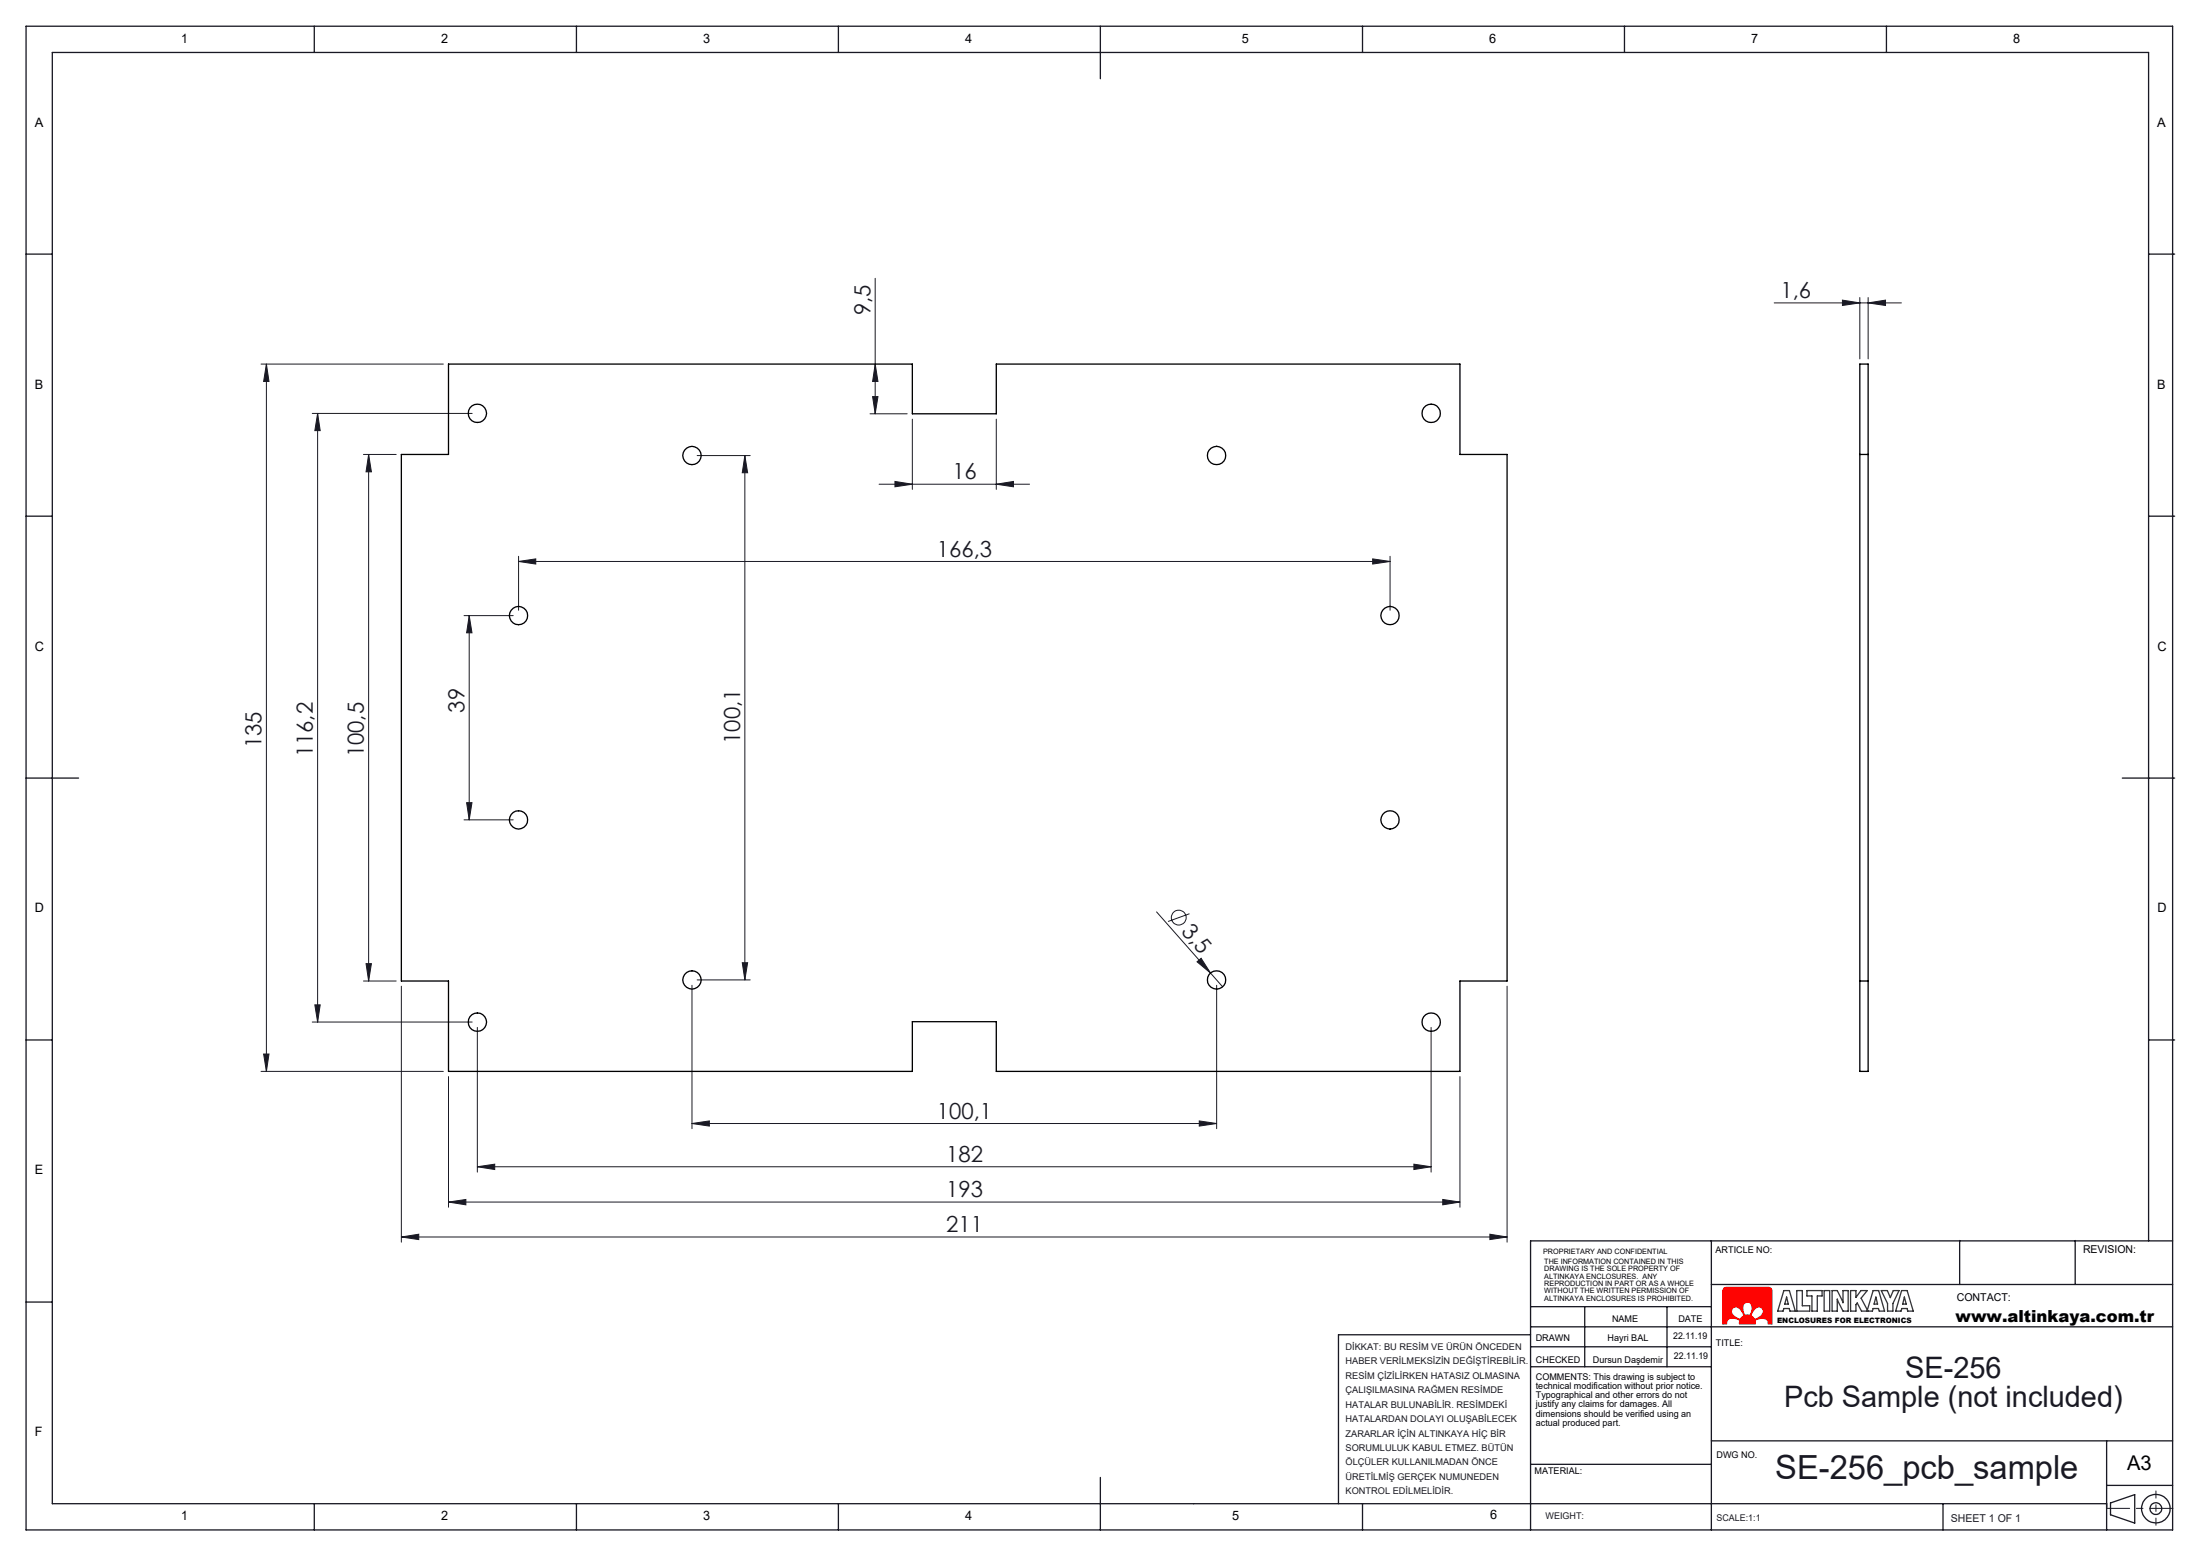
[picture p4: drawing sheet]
<svg xmlns="http://www.w3.org/2000/svg" width="420mm" height="297mm" viewBox="0 0 420 297" stroke-linecap="round" stroke-linejoin="round" font-family="sans-serif">
<path d="M329 245.8l.4-.1h8.1l.5 .2 .1 .4v6.4h-.7l-.1-.6a1.82 1.82 0 0 0-2.4-.1l.1 .7h-3.1l.1-.7a2.18 2.18 0 0 0-2.3-.1l-.2 .8h-.7v-6.4zM330.6 249.7l.4-.2a1.79 1.79 0 0 1 1.7 1.6l-.6 .7a2.35 2.35 0 0 1-1.7-1.5zM332.8 248.8l.6-.3 .5 .1a1.76 1.76 0 0 1 0 2.4h-.9a2.18 2.18 0 0 1-.2-2.2zM334.8 249.9l.9-.5 .5 .3 .3 .4a1.79 1.79 0 0 1-1.7 1.7l-.6-.7 .2-.6z" fill="none" stroke="#e13800" stroke-width=".19"/>
<g fill="none" stroke="#191924" stroke-width=".25">
<path d="M5 5h409.6v287h-409.6zM60 5v5M110 5v5M160 5v5M210 5v10M260 5v5M310 5v5M360 5v5M5 48.5h5M410 48.5h5M5 98.5h5M410 98.5h5"/>
<path d="M5 148.5h10M405 148.5h10M5 198.5h5M410 198.5h5M326.6 236.9v55.1M373.9 236.8v8.4M396 236.8v8.4M410 236.9v-226.9h-400v277h392M414.6 236.9h-122.5v55.1M5 248.5h5M292.1 254.8h-36.7v32.2M292.1 249.4h34.5"/>
<path d="M292.1 253.3h122.5M292.1 257.1h34.5M302.4 249.4v11.5M318.1 249.4v11.5M326.6 245.2h88M292.1 260.9h34.5M292.1 279.5h34.5M326.6 275h88M402 275v17M60 287v5M110 287v5M160 287v5"/>
<path d="M210 282v10M260 287v5M370.8 287v5M402 283.5h12.6"/>
</g>
<path d="M334.7 250a.98 .98 0 0 1 .9-.6 .98 .98 0 0 1 .9 .6 1.68 1.68 0 0 1-1.7 1.7l-.3-.3a.51 .51 0 0 1-.1-.9zM330.6 249.7a1.15 1.15 0 0 1 1.8 .6l.1 .2a.56 .56 0 0 1 .2 .5 .56 .56 0 0 1-.4 .5 .53 .53 0 0 1-.4 .3 .53 .53 0 0 1-.5-.3l-.5-.3a1.05 1.05 0 0 1-.3-1.5zM329 245.8l-.2 .4v6.5h.7v-.2a1.21 1.21 0 0 1 1.8-.8 .53 .53 0 0 1 .6 .6v.4h3.1v-.3a.46 .46 0 0 1 0-.5 .46 .46 0 0 1 .5-.1l.6-.2 .6 .1a.83 .83 0 0 1 .7 1h.7v-6.4l-.2-.5-.2-.1h-8.5zM332.9 248.7a.97 .97 0 0 1 1.1 .1 .97 .97 0 0 1 .3 1.1l-.1 .6a.44 .44 0 0 1-.6 .5h-.2a.45 .45 0 0 1-.5 0 .45 .45 0 0 1-.2-.5l-.1-1.1z" fill-rule="evenodd" fill="#f00"/>
<g fill="none" stroke="#191924" stroke-width=".19">
<path d="M167 53.1v25.9M338.6 57.8h24.2M351.6 57.3l3.3 .5-3.3 .5zM354.9 56.8v11.7M356.5 57.8l3.3-.5v1zM356.5 56.8v11.7M49.8 69.5h34.8M50.8 69.5v135M50.8 69.5l.5 3.3h-1zM59.6 78.9h30.5M60.6 78.9v116.2M60.6 78.9l.5 3.3h-1z"/>
<path d="M166 79h7.1M166.5 75.7h1l-.5 3.3zM167 69.5l.5 3.3h-1zM69.4 86.7h6.2M70.3 86.7l.6 3.4h-1zM70.3 86.7v100.6M133 87h10.2M142.1 87l.6 3.2h-1.1zM142.1 87v100M167.7 92.4h28.8M170.8 91.9l3.3 .5-3.3 .5zM174.1 80v13.4"/>
<path d="M190.1 92.4l3.3-.5v1zM190.1 80v13.4M88.5 117.5h9.4M89.5 117.5l.6 3.3h-1.1zM89.5 117.5v39M99 107.2l3.2-.5v1zM99 106.2v10.3M99 107.2h166.3M261.9 106.7l3.4 .5-3.4 .5zM265.3 106.2v10.3M88.5 156.5h9.4M89 153.2h1.1l-.6 3.3z"/>
<path d="M220.7 174.1l10.3 11.6M227 174.4l-4.1 1.5M59.6 195.1h30.5M60.1 191.8h1l-.5 3.3zM69.4 187.3h6.2M69.9 183.9h1l-.6 3.4zM76.6 188.2v48.9M91.1 196.1v27.6M132 188.1v27.3M133 187h10.2M141.6 183.8h1.1l-.6 3.2zM228.4 183.6l.8-.7 1.8 2.8z"/>
<path d="M231 185.7l2.3 2.6M232.2 188.1v27.3M273.1 196.1v27.6M287.6 188.2v48.9M49.8 204.5h34.8M50.3 201.2h1l-.5 3.3zM85.6 205.5v24.9M132 214.5l3.4-.5v.9zM132 214.5h100.2M228.8 214l3.4 .5-3.4 .4zM278.6 205.5v24.9M76.6 236.1l3.3-.5v1z"/>
<path d="M76.6 236.1h211M85.6 229.4l3.3-.5v1.1zM85.6 229.4h193M91.1 222.7l3.3-.5v1zM91.1 222.7h182M269.8 222.2l3.3 .5-3.3 .5zM275.3 228.9l3.3 .5-3.3 .6zM284.3 235.6l3.3 .5-3.3 .5z"/>
<circle cx="224.9" cy="175.2" r="1.41"/>
</g>
<g fill="none" stroke="#191924" stroke-width=".25">
<path d="M402.7 286.9l4.7-1.6v5.4l-4.7-1.6z"/>
<circle cx="411.4" cy="288" r="2.72"/>
<circle cx="411.4" cy="288" r="1.13"/>
</g>
<path d="M340.4 246.3h1.1l1.1 4h-1l-.2-.5h-1l-.1 .5h-1.1zM340.9 247.6l.3 1.3h-.6zM342.9 246.3h1v2.9h1.4v1.1h-2.4zM344.8 246.3h2.9v1.1h-.9v2.9h-1v-2.9h-1zM348.1 246.3h1v4h-1zM350.6 247.9v2.4h-1v-4h1l1.1 2.4v-2.4h1v4h-1l-1.1-2.4M356.3 250.3l1.1-4h1.1l1.1 4h-1l-.1-.5h-1.1l-.1 .5h-2.1l-.8-1.6-.2 .3v1.3h-1.1v-4h1.1v1.3l.9-1.3h1.2l-1.2 1.5 1.3 2.5M358 247.6l.3 1.3h-.7zM359 246.3h1.2l.5 1.4 .6-1.4h1.1l-1.2 2.5v1.5h-1v-1.5zM362.9 246.3h1l1.2 4h-1.1l-.1-.5h-1l-.1 .5h-1.1zM363.4 247.6l.3 1.3h-.6z" fill="none" stroke="#373737" stroke-width=".25"/>
<path d="M401.9 287.9h12.7" fill="none" stroke="#191924" stroke-width=".19" stroke-dasharray="15.2 1.3 1.3 1.3" stroke-dashoffset="10.8"/>
<path d="M411.4 284.6v6.5" fill="none" stroke="#191924" stroke-width=".19" stroke-dasharray="15.2 1.3 1.3 1.3" stroke-dashoffset="13.9"/>
<g fill="#191924">
<path d="M228.4 183.6l.8-.7 1.8 2.8z"/>
<path d="M190.1 92.4l3.3-.5v1zM170.8 91.9l3.3 .5-3.3 .5z"/>
<path d="M85.6 229.4l3.3-.5v1.1zM275.3 228.9l3.3 .5-3.3 .6zM76.6 236.1l3.3-.5v1zM284.3 235.6l3.3 .5-3.3 .5zM351.6 57.3l3.3 .5-3.3 .5zM356.5 57.8l3.3-.5v1z"/>
<path d="M99 107.2l3.2-.5v1zM261.9 106.7l3.4 .5-3.4 .5z"/>
<path d="M166.5 75.7h1l-.5 3.3zM167 69.5l.5 3.3h-1z"/>
<path d="M89.5 117.5l.6 3.3h-1.1zM89 153.2h1.1l-.6 3.3zM142.1 87l.6 3.2h-1.1zM141.6 183.8h1.1l-.6 3.2zM70.3 86.7l.6 3.4h-1zM69.9 183.9h1l-.6 3.4zM60.6 78.9l.5 3.3h-1zM60.1 191.8h1l-.5 3.3zM50.8 69.5l.5 3.3h-1zM50.3 201.2h1l-.5 3.3z"/>
<path d="M132 214.5l3.4-.5v.9zM228.8 214l3.4 .5-3.4 .4zM91.1 222.7l3.3-.5v1zM269.8 222.2l3.3 .5-3.3 .5z"/>
</g>
<g fill="none" stroke="#000" stroke-width=".25">
<path d="M85.6 69.5h88.5v9.5h16v-9.5h88.5v17.2h9v100.6h-9v17.2h-88.5v-9.5h-16v9.5h-88.5v-17.2h-9v-100.6h9zM354.9 69.5h1.6v135h-1.6zM354.9 86.7h1.6M354.9 187.3h1.6"/>
<circle cx="91.1" cy="78.9" r="1.75"/>
<circle cx="273.1" cy="78.9" r="1.75"/>
<circle cx="132.1" cy="86.9" r="1.74"/>
<circle cx="232.1" cy="87" r="1.76"/>
<circle cx="99" cy="117.5" r="1.74"/>
<circle cx="265.3" cy="117.5" r="1.75"/>
<circle cx="98.9" cy="156.5" r="1.74"/>
<circle cx="265.2" cy="156.5" r="1.75"/>
<circle cx="91.1" cy="195.1" r="1.75"/>
<circle cx="132" cy="187.1" r="1.74"/>
<circle cx="232.1" cy="187" r="1.76"/>
<circle cx="273.1" cy="195.1" r="1.76"/>
</g>
<text font-size="6.3" fill="#191924" x="338.8" y="282.4">SE-256_pcb_sample</text>
<g font-size="5.6" fill="#191924">
<text x="363.5" y="262.9">SE-256</text>
<text x="340.4" y="268.6">Pcb Sample (not included)</text>
</g>
<g font-size="4.2" fill="#191924">
<text x="339.8" y="56.9">1,6</text>
<text x="166.1" y="60.2" transform="rotate(-90 166.1 60.2)">9,5</text>
<text x="181.7" y="91.5">16</text>
<text x="178.8" y="106.2">166,3</text>
<text x="88.6" y="136" transform="rotate(-90 88.6 136)">39</text>
<text x="49.9" y="142.8" transform="rotate(-90 49.9 142.8)">135</text>
<text x="141.2" y="142" transform="rotate(-90 141.2 142)">100,1</text>
<text x="59.7" y="144.6" transform="rotate(-90 59.7 144.6)">116,2</text>
<text x="69.5" y="144.6" transform="rotate(-90 69.5 144.6)">100,5</text>
<text x="225.3" y="177.9" transform="rotate(49 225.3 177.9)">3,5</text>
<text x="178.8" y="213.5">100,1</text>
<text x="180.6" y="221.8">182</text>
<text x="180.6" y="228.5">193</text>
<text x="180.6" y="235.2">211</text>
</g>
<text font-size="3.9" x="405.9" y="280.6">A3</text>
<text font-size="3.2" x="373.2" y="252.4">www.altinkaya.com.tr</text>
<g font-size="2.5">
<text x="34.6" y="8.2">1</text>
<text x="84.2" y="8.2">2</text>
<text x="134.2" y="8.2">3</text>
<text x="184.2" y="8.2">4</text>
<text x="237" y="8.2">5</text>
<text x="284.2" y="8.2">6</text>
<text x="334.2" y="8.2">7</text>
<text x="384.2" y="8.2">8</text>
<text x="6.7" y="24.2">A</text>
<text x="411.7" y="24.2">A</text>
<text x="6.7" y="74.2">B</text>
<text x="411.7" y="74.2">B</text>
<text x="6.7" y="124.2">C</text>
<text x="411.7" y="124.2">C</text>
<text x="6.7" y="174.2">D</text>
<text x="411.7" y="174.2">D</text>
<text x="6.7" y="224.2">E</text>
<text x="6.7" y="274.2">F</text>
<text x="34.6" y="290.2">1</text>
<text x="84.2" y="290.2">2</text>
<text x="134.2" y="290.2">3</text>
<text x="184.2" y="290.2">4</text>
<text x="235.1" y="290.2">5</text>
<text x="284.3" y="289.9">6</text>
</g>
<g font-size="2.1">
<text x="397.5" y="239.2">REVISION:</text>
<text x="373.4" y="248.2">CONTACT:</text>
</g>
<text font-size="2.1" fill="#191924" x="372.3" y="290.6">SHEET 1 OF 1</text>
<g font-size="1.8">
<text x="327.4" y="239.2">ARTICLE NO:</text>
<text x="293" y="256">DRAWN</text>
<text x="306.8" y="256">Hayri BAL</text>
<text x="307.6" y="252.3">NAME</text>
<text x="319.3" y="255.7">22.11.19</text>
<text x="320.3" y="252.3">DATE</text>
<text x="327.4" y="256.9">TITLE:</text>
<text x="293.1" y="263.3">COMMENTS: This drawing is subject to</text>
<text x="293.1" y="260.1">CHECKED</text>
<text x="304" y="260.1">Dursun Daşdemir</text>
<text x="319.4" y="259.4">22.11.19</text>
<text x="293.1" y="265.1">technical modification without prior notice.</text>
<text x="293.1" y="266.9">Typographical and other errors do not</text>
<text x="293.1" y="268.6">justify any claims for damages. All</text>
<text x="293.1" y="270.4">dimensions should be verified using an</text>
<text x="293.1" y="272.2">actual produced part.</text>
<text x="292.8" y="281.3">MATERIAL:</text>
<text x="327.6" y="278.3">DWG NO.</text>
</g>
<g font-size="1.8" fill="#191924">
<text x="256.8" y="257.6">DİKKAT: BU RESİM VE ÜRÜN ÖNCEDEN</text>
<text x="256.8" y="260.4">HABER VERİLMEKSİZİN DEĞİŞTİREBİLİR.</text>
<text x="256.8" y="263.1">RESİM ÇİZİLİRKEN HATASIZ OLMASINA</text>
<text x="256.8" y="265.9">ÇALIŞILMASINA RAĞMEN RESİMDE</text>
<text x="256.8" y="268.7">HATALAR BULUNABİLİR. RESİMDEKİ</text>
<text x="256.8" y="271.4">HATALARDAN DOLAYI OLUŞABİLECEK</text>
<text x="256.8" y="274.2">ZARARLAR İÇİN ALTINKAYA HİÇ BİR</text>
<text x="256.8" y="277">SORUMLULUK KABUL ETMEZ. BÜTÜN</text>
<text x="256.8" y="279.7">ÖLÇÜLER KULLANILMADAN ÖNCE</text>
<text x="256.8" y="282.5">ÜRETİLMİŞ GERÇEK NUMUNEDEN</text>
<text x="256.8" y="285.2">KONTROL EDİLMELİDİR.</text>
<text x="294.9" y="289.9">WEIGHT:</text>
<text x="327.6" y="290.3">SCALE:1:1</text>
</g>
<g font-size="1.4">
<text x="294.5" y="239.3">PROPRIETARY AND CONFIDENTIAL</text>
<text x="294.7" y="241.2">THE INFORMATION CONTAINED IN THIS</text>
<text x="294.7" y="242.6">DRAWING IS THE SOLE PROPERTY OF</text>
<text x="294.7" y="244">ALTINKAYA ENCLOSURES. ANY</text>
<text x="294.7" y="245.5">REPRODUCTION IN PART OR AS A WHOLE</text>
<text x="294.7" y="246.9">WITHOUT THE WRITTEN PERMISSION OF</text>
<text x="294.7" y="248.3">ALTINKAYA ENCLOSURES IS PROHIBITED.</text>
<text x="339.1" y="252.6">ENCLOSURES FOR ELECTRONICS</text>
</g>
</svg>
